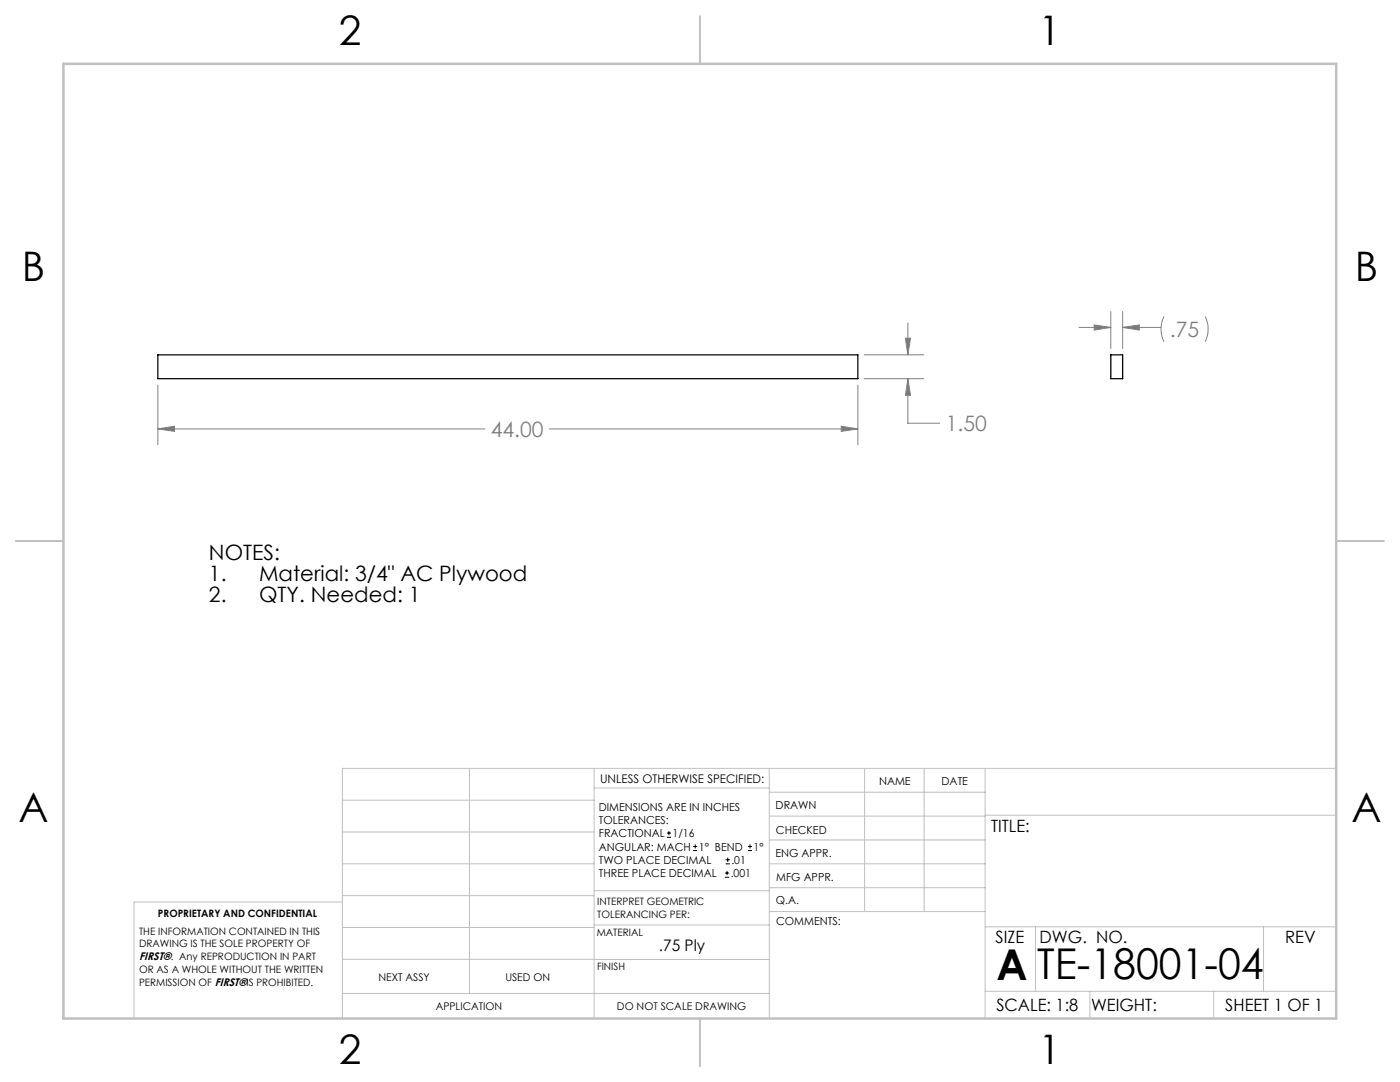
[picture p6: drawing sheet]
<svg xmlns="http://www.w3.org/2000/svg" width="279mm" height="216mm" viewBox="0 0 279 216" stroke-linecap="round" stroke-linejoin="round" font-family="sans-serif">
<g fill="none" stroke="#c0c0c0" stroke-width=".2">
<path d="M68.3 159.7h50.3M93.7 153.3v44.9M118.6 153.3v49.9M118.6 157.2h34.9M153.5 153.3v49.9M153.5 158.1h43.1M172.5 153.3v28.6M184.4 153.3v28.6M196.6 153.3v49.9M266.7 153.3h-198.4v49.9M68.3 178.7h50.3M68.3 172.4h50.3"/>
<path d="M68.3 166h50.3M68.3 180h-41.6v23.2M118.6 177.7h35M153.5 167.6h43.1M153.5 162.8h43.1M153.5 172.4h43.1M153.5 177.1h43.1M196.6 162.7h70.1M68.3 198.2h85.2M68.3 191.4l85.2 .1M68.3 185.1h50.3M118.6 184.6h35"/>
<path d="M153.6 181.9h43M196.6 197.8h70.1M196.6 184.9h70.1M206.7 184.9v12.9M217.5 197.8v5.4M242.2 197.8v5.4M252.2 184.9v12.9"/>
</g>
<path d="M139.7 3.2v9.5M3.1 107.9h9.6M266.7 107.9h9.5M139.7 203.2v9.6" fill="none" stroke="#c0c0c0" stroke-width=".25"/>
<path d="M12.7 12.7h254v190.5h-254z" fill="none" stroke="#c0c0c0" stroke-width=".5"/>
<g fill="none" stroke="#808080" stroke-width=".2">
<path d="M31.5 76.8v12M171.2 76.8v12M172.5 75.6h11.9M172.5 70.8h11.9M180.7 67.5h1l-.5 3.3zM181.2 75.6l.5 3.3h-1zM181.2 75.6v8.9h6.3M181.2 64.5v6.3M215.3 65.3h6.4M218.4 64.8l3.3 .5-3.3 .6zM221.7 62.2v7.3M224 65.3l3.4-.5v1.1z"/>
<path d="M224 62.2v7.3M224 65.3h7.7M232.3 63.1a5.6 5.6 0 0 0 0 5.1M240.5 63.1a5.9 5.9 0 0 1 0 5.1M31.5 85.6l3.3-.5v1zM31.5 85.6h65.3M109.6 85.6h61.6M167.9 85.1l3.3 .5-3.3 .5z"/>
</g>
<path d="M31.5 85.6l3.3-.5v1zM167.9 85.1l3.3 .5-3.3 .5zM181.2 75.6l.5 3.3h-1zM180.7 67.5h1l-.5 3.3zM218.4 64.8l3.3 .5-3.3 .6zM224 65.3l3.4-.5v1.1z" fill="#808080"/>
<path d="M31.5 70.8h139.7v4.8h-139.7zM221.7 70.8h2.3v4.8h-2.3z" fill="none" stroke="#000" stroke-width=".25"/>
<g fill="none" stroke="#000" stroke-width=".2">
<path d="M133.1 167.1h.8M133.1 166.2h.8M133.5 165.8v.9M138.3 169.7h.8M138.3 168.9h.8M138.7 168.5v.8M144.7 175h.8M144.7 174.2h.8M144.8 172.4h.9M144.8 171.6h.9M145.1 173.8v.8M145.2 171.1v.9"/>
<path d="M149.3 169.7h.8M149.3 168.9h.8M149.7 168.5v.8"/>
</g>
<g font-size="8.5">
<text x="198.9" y="195.5">A</text>
<text x="207" y="195.4">TE-18001-04</text>
</g>
<g font-size="8.1">
<text x="67.6" y="8.9">2</text>
<text x="207.3" y="8.9">1</text>
<text x="4.4" y="56.1">B</text>
<text x="270.4" y="56.1">B</text>
<text x="3.7" y="164.1">A</text>
<text x="269.7" y="164.1">A</text>
<text x="67.6" y="212.4">2</text>
<text x="207.3" y="212.4">1</text>
</g>
<g font-size="4.2" fill="#808080">
<text x="233.5" y="67.3">.75</text>
<text x="97.9" y="87.2">44.00</text>
<text x="188.7" y="86">1.50</text>
</g>
<g font-size="4.2">
<text x="41.7" y="111.7">NOTES:</text>
<text x="41.7" y="115.9">1.</text>
<text x="51.7" y="115.9">Material: 3/4&quot; AC Plywood</text>
<text x="41.7" y="120.1">2.</text>
<text x="51.7" y="120.1">QTY. Needed: 1</text>
</g>
<g font-size="3.4">
<text x="197.8" y="166">TITLE:</text>
<text x="198.7" y="188.1">SIZE</text>
<text x="207.5" y="188.1">DWG. NO.</text>
<text x="256.5" y="188.2">REV</text>
<text x="198.8" y="201.7">SCALE: 1:8</text>
<text x="217.7" y="201.8">WEIGHT:</text>
<text x="244.5" y="201.7">SHEET 1 OF 1</text>
</g>
<text font-size="3.2" x="131.5" y="189.8">.75 Ply</text>
<text font-size="2.4" x="119.8" y="156.2">UNLESS OTHERWISE SPECIFIED:</text>
<g font-size="2.2">
<text x="119.5" y="161.8">DIMENSIONS ARE IN INCHES</text>
<text x="154.8" y="161.4">DRAWN</text>
<text x="175.4" y="156.6">NAME</text>
<text x="187.9" y="156.7">DATE</text>
<text x="119.5" y="164.4">TOLERANCES:</text>
<text x="119.5" y="167.1">FRACTIONAL</text>
<text x="134.2" y="167.1">1/16</text>
<text x="154.9" y="166.3">CHECKED</text>
<text x="119.5" y="172.4">TWO PLACE DECIMAL</text>
<text x="119.5" y="169.7">ANGULAR: MACH</text>
<text x="139.5" y="169.7">1° BEND</text>
<text x="146" y="172.4">.01</text>
<text x="150.4" y="169.7">1°</text>
<text x="154.8" y="171">ENG APPR.</text>
<text x="119.5" y="175">THREE PLACE DECIMAL</text>
<text x="145.8" y="175">.001</text>
<text x="154.9" y="175.7">MFG APPR.</text>
<text x="154.9" y="180.4">Q.A.</text>
<text x="154.9" y="184.6">COMMENTS:</text>
<text x="27.8" y="191.6">FIRST®. Any REPRODUCTION IN PART</text>
</g>
<g font-size="2.1">
<text x="75.5" y="195.7">NEXT ASSY</text>
<text x="100.9" y="195.7">USED ON</text>
<text x="86.9" y="201.5">APPLICATION</text>
<text x="123.1" y="201.6">DO NOT SCALE DRAWING</text>
</g>
<g font-size="2">
<text x="31.5" y="182.9">PROPRIETARY AND CONFIDENTIAL</text>
<text x="119.2" y="180.6">INTERPRET GEOMETRIC</text>
<text x="119.2" y="183.1">TOLERANCING PER:</text>
<text x="27.8" y="186.5">THE INFORMATION CONTAINED IN THIS</text>
<text x="27.8" y="189">DRAWING IS THE SOLE PROPERTY OF</text>
<text x="119.1" y="186.7">MATERIAL</text>
<text x="27.8" y="194.1">OR AS A WHOLE WITHOUT THE WRITTEN</text>
<text x="27.8" y="196.7">PERMISSION OF FIRST®IS PROHIBITED.</text>
<text x="119.1" y="193.5">FINISH</text>
</g>
</svg>
